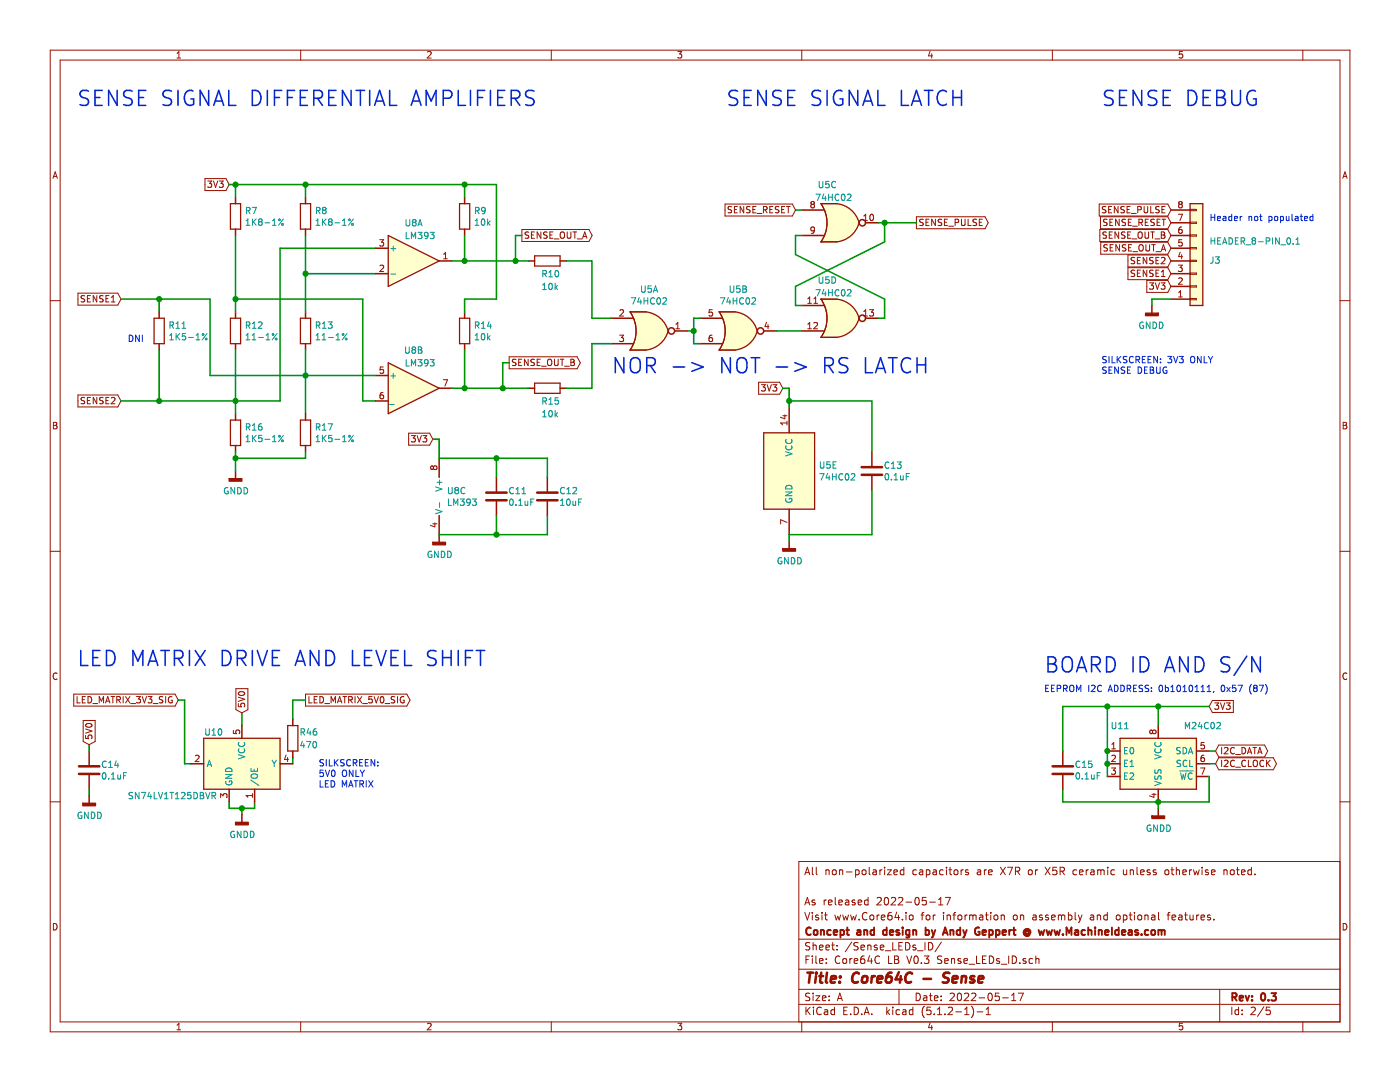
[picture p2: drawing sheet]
EESchema Schematic File Version 4
LIBS:Core64c LB V0.3-cache
EELAYER 29 0
EELAYER END
$Descr A 11000 8500
encoding utf-8
Sheet 2 5
Title "Core64C - Sense"
Date "2022-05-17"
Rev "0.3"
Comp "Concept and design by Andy Geppert @ www.MachineIdeas.com"
Comment1 "Visit www.Core64.io for information on assembly and optional features."
Comment2 "As released 2022-05-17"
Comment3 ""
Comment4 "All non-polarized capacitors are X7R or X5R ceramic unless otherwise noted."
$EndDescr
Text Notes 600  850  0    118  ~ 0
SENSE SIGNAL DIFFERENTIAL AMPLIFIERS
Text GLabel 950  2350 0    50   Input ~ 0
SENSE1
Text GLabel 950  3150 0    50   Input ~ 0
SENSE2
$Comp
L Device:R R7
U 1 1
P 1850 1700
F 0 "R7" H 1920 1746 50  0000 L CNN
F 1 "1K8-1%" H 1920 1655 50  0000 L CNN
F 2 "Resistor_SMD:R_0805_2012Metric" V 1780 1700 50  0001 C CNN
F 3 "~" H 1850 1700 50  0001 C CNN
F 4 "C17398" H 1850 1700 50  0001 C CNN "LCSC"
F 5 "yes" H 1850 1700 50  0001 C CNN "Populate"
F 6 "Resistor_SMD:R_0805_2012Metric" H 1850 1700 50  0001 C CNN "Description"
	1    1850 1700
	1    0    0    -1  
$EndComp
$Comp
L Device:R R8
U 1 1
P 2400 1700
F 0 "R8" H 2470 1746 50  0000 L CNN
F 1 "1K8-1%" H 2470 1655 50  0000 L CNN
F 2 "Resistor_SMD:R_0805_2012Metric" V 2330 1700 50  0001 C CNN
F 3 "~" H 2400 1700 50  0001 C CNN
F 4 "C17398" H 2400 1700 50  0001 C CNN "LCSC"
F 5 "yes" H 2400 1700 50  0001 C CNN "Populate"
F 6 "Resistor_SMD:R_0805_2012Metric" H 2400 1700 50  0001 C CNN "Description"
	1    2400 1700
	1    0    0    -1  
$EndComp
$Comp
L Device:R R12
U 1 1
P 1850 2600
F 0 "R12" H 1920 2646 50  0000 L CNN
F 1 "11-1%" H 1920 2555 50  0000 L CNN
F 2 "Resistor_SMD:R_0805_2012Metric" V 1780 2600 50  0001 C CNN
F 3 "~" H 1850 2600 50  0001 C CNN
F 4 "C17430" H 1850 2600 50  0001 C CNN "LCSC"
F 5 "yes" H 1850 2600 50  0001 C CNN "Populate"
F 6 "Resistor_SMD:R_0805_2012Metric" H 1850 2600 50  0001 C CNN "Description"
	1    1850 2600
	1    0    0    -1  
$EndComp
$Comp
L Device:R R13
U 1 1
P 2400 2600
F 0 "R13" H 2470 2646 50  0000 L CNN
F 1 "11-1%" H 2470 2555 50  0000 L CNN
F 2 "Resistor_SMD:R_0805_2012Metric" V 2330 2600 50  0001 C CNN
F 3 "~" H 2400 2600 50  0001 C CNN
F 4 "C17430" H 2400 2600 50  0001 C CNN "LCSC"
F 5 "yes" H 2400 2600 50  0001 C CNN "Populate"
F 6 "Resistor_SMD:R_0805_2012Metric" H 2400 2600 50  0001 C CNN "Description"
	1    2400 2600
	1    0    0    -1  
$EndComp
$Comp
L Device:R R16
U 1 1
P 1850 3400
F 0 "R16" H 1920 3446 50  0000 L CNN
F 1 "1K5-1%" H 1920 3355 50  0000 L CNN
F 2 "Resistor_SMD:R_0805_2012Metric" V 1780 3400 50  0001 C CNN
F 3 "~" H 1850 3400 50  0001 C CNN
F 4 "C4310" H 1850 3400 50  0001 C CNN "LCSC"
F 5 "yes" H 1850 3400 50  0001 C CNN "Populate"
F 6 "Resistor_SMD:R_0805_2012Metric" H 1850 3400 50  0001 C CNN "Description"
	1    1850 3400
	1    0    0    -1  
$EndComp
Wire Wire Line
	1850 1850 1850 2350
Wire Wire Line
	1850 2750 1850 3150
Wire Wire Line
	2400 2750 2400 2950
Wire Wire Line
	2400 1850 2400 2150
$Comp
L power:GNDD #PWR0112
U 1 1
P 1850 3700
F 0 "#PWR0112" H 1850 3450 50  0001 C CNN
F 1 "GNDD" H 1854 3545 50  0000 C CNN
F 2 "" H 1850 3700 50  0001 C CNN
F 3 "" H 1850 3700 50  0001 C CNN
	1    1850 3700
	1    0    0    -1  
$EndComp
Wire Wire Line
	950  2350 1250 2350
Wire Wire Line
	1650 2350 1650 2950
Wire Wire Line
	1650 2950 2400 2950
Connection ~ 2400 2950
Wire Wire Line
	2400 2950 2400 3250
Wire Wire Line
	950  3150 1250 3150
Connection ~ 1850 3150
Wire Wire Line
	1850 3150 1850 3250
Wire Wire Line
	2400 2150 2950 2150
Connection ~ 2400 2150
Wire Wire Line
	2400 2150 2400 2450
Wire Wire Line
	2950 1950 2200 1950
Wire Wire Line
	2200 1950 2200 3150
Wire Wire Line
	2200 3150 1850 3150
Wire Wire Line
	2850 3150 2950 3150
Wire Wire Line
	1850 2350 2850 2350
Connection ~ 1850 2350
Wire Wire Line
	1850 2350 1850 2450
$Comp
L Comparator:LM393 U8
U 2 1
P 3250 3050
F 0 "U8" H 3250 3350 50  0000 C CNN
F 1 "LM393" H 3300 3250 50  0000 C CNN
F 2 "Digikey:SOIC-8_W3.9mm" H 3250 3050 50  0001 C CNN
F 3 "http://www.ti.com/lit/ds/symlink/lm393-n.pdf" H 3250 3050 50  0001 C CNN
F 4 "C7955" H 3250 3050 50  0001 C CNN "LCSC"
F 5 "yes" H 3250 3050 50  0001 C CNN "Populate"
	2    3250 3050
	1    0    0    -1  
$EndComp
$Comp
L Comparator:LM393 U8
U 3 1
P 3550 3900
F 0 "U8" H 3508 3946 50  0000 L CNN
F 1 "LM393" H 3508 3855 50  0000 L CNN
F 2 "Digikey:SOIC-8_W3.9mm" H 3550 3900 50  0001 C CNN
F 3 "http://www.ti.com/lit/ds/symlink/lm393-n.pdf" H 3550 3900 50  0001 C CNN
F 4 "C7955" H 3550 3900 50  0001 C CNN "LCSC"
F 5 "yes" H 3550 3900 50  0001 C CNN "Populate"
	3    3550 3900
	1    0    0    -1  
$EndComp
$Comp
L power:GNDD #PWR0114
U 1 1
P 3450 4200
F 0 "#PWR0114" H 3450 3950 50  0001 C CNN
F 1 "GNDD" H 3454 4045 50  0000 C CNN
F 2 "" H 3450 4200 50  0001 C CNN
F 3 "" H 3450 4200 50  0001 C CNN
	1    3450 4200
	1    0    0    -1  
$EndComp
$Comp
L Device:R R9
U 1 1
P 3650 1700
F 0 "R9" H 3720 1746 50  0000 L CNN
F 1 "10k" H 3720 1655 50  0000 L CNN
F 2 "Resistor_SMD:R_0805_2012Metric" V 3580 1700 50  0001 C CNN
F 3 "~" H 3650 1700 50  0001 C CNN
F 4 "C17414" H 3650 1700 50  0001 C CNN "LCSC"
F 5 "yes" H 3650 1700 50  0001 C CNN "Populate"
F 6 "Resistor_SMD:R_0805_2012Metric" H 3650 1700 50  0001 C CNN "Description"
	1    3650 1700
	1    0    0    -1  
$EndComp
Wire Wire Line
	3550 2050 3650 2050
Wire Wire Line
	3650 1850 3650 2050
Wire Wire Line
	1250 2450 1250 2350
Connection ~ 1250 2350
Wire Wire Line
	1250 2350 1650 2350
Wire Wire Line
	1250 2750 1250 3150
Connection ~ 1250 3150
$Comp
L Device:R R11
U 1 1
P 1250 2600
F 0 "R11" H 1320 2646 50  0000 L CNN
F 1 "1K5-1%" H 1320 2555 50  0000 L CNN
F 2 "Resistor_SMD:R_0805_2012Metric" V 1180 2600 50  0001 C CNN
F 3 "~" H 1250 2600 50  0001 C CNN
F 4 "C4310" H 1250 2600 50  0001 C CNN "LCSC"
F 5 "yes" H 1250 2600 50  0001 C CNN "Populate"
F 6 "Resistor_SMD:R_0805_2012Metric" H 1250 2600 50  0001 C CNN "Description"
	1    1250 2600
	1    0    0    -1  
$EndComp
Wire Wire Line
	2850 2350 2850 3150
Connection ~ 3650 2050
Wire Wire Line
	3550 3050 3650 3050
$Comp
L Device:R R14
U 1 1
P 3650 2600
F 0 "R14" H 3720 2646 50  0000 L CNN
F 1 "10k" H 3720 2555 50  0000 L CNN
F 2 "Resistor_SMD:R_0805_2012Metric" V 3580 2600 50  0001 C CNN
F 3 "~" H 3650 2600 50  0001 C CNN
F 4 "C17414" H 3650 2600 50  0001 C CNN "LCSC"
F 5 "yes" H 3650 2600 50  0001 C CNN "Populate"
F 6 "Resistor_SMD:R_0805_2012Metric" H 3650 2600 50  0001 C CNN "Description"
	1    3650 2600
	1    0    0    -1  
$EndComp
Wire Wire Line
	3650 2750 3650 3050
Connection ~ 3650 3050
Wire Wire Line
	3650 3050 3950 3050
Wire Wire Line
	3650 2050 4050 2050
$Comp
L Device:R R15
U 1 1
P 4300 3050
F 0 "R15" V 4400 3000 50  0000 L CNN
F 1 "10k" V 4500 3000 50  0000 L CNN
F 2 "Resistor_SMD:R_0805_2012Metric" V 4230 3050 50  0001 C CNN
F 3 "~" H 4300 3050 50  0001 C CNN
F 4 "C17414" H 4300 3050 50  0001 C CNN "LCSC"
F 5 "yes" H 4300 3050 50  0001 C CNN "Populate"
F 6 "Resistor_SMD:R_0805_2012Metric" H 4300 3050 50  0001 C CNN "Description"
	1    4300 3050
	0    1    1    0   
$EndComp
$Comp
L Device:R R10
U 1 1
P 4300 2050
F 0 "R10" V 4400 2000 50  0000 L CNN
F 1 "10k" V 4500 2000 50  0000 L CNN
F 2 "Resistor_SMD:R_0805_2012Metric" V 4230 2050 50  0001 C CNN
F 3 "~" H 4300 2050 50  0001 C CNN
F 4 "C17414" H 4300 2050 50  0001 C CNN "LCSC"
F 5 "yes" H 4300 2050 50  0001 C CNN "Populate"
F 6 "Resistor_SMD:R_0805_2012Metric" H 4300 2050 50  0001 C CNN "Description"
	1    4300 2050
	0    1    1    0   
$EndComp
Wire Wire Line
	4050 1850 4050 2050
Connection ~ 4050 2050
Wire Wire Line
	4050 2050 4150 2050
Wire Wire Line
	3950 2850 3950 3050
Connection ~ 3950 3050
Wire Wire Line
	3950 3050 4150 3050
Wire Wire Line
	2400 2950 2950 2950
Text Notes 1000 2700 0    50   ~ 0
DNI
$Comp
L Device:C C11
U 1 1
P 3900 3900
F 0 "C11" H 3991 3946 50  0000 L CNN
F 1 "0.1uF" H 3991 3855 50  0000 L CNN
F 2 "Capacitor_SMD:C_0805_2012Metric" H 3900 3900 50  0001 C CNN
F 3 "~" H 3900 3900 50  0001 C CNN
F 4 "C28233" H 3900 3900 50  0001 C CNN "LCSC"
F 5 "yes" H 3900 3900 50  0001 C CNN "Populate"
	1    3900 3900
	1    0    0    -1  
$EndComp
$Comp
L Device:C C12
U 1 1
P 4300 3900
F 0 "C12" H 4391 3946 50  0000 L CNN
F 1 "10uF" H 4391 3855 50  0000 L CNN
F 2 "Capacitor_SMD:C_0805_2012Metric" H 4300 3900 50  0001 C CNN
F 3 "~" H 4300 3900 50  0001 C CNN
F 4 "C17024" H 4300 3900 50  0001 C CNN "LCSC"
F 5 "yes" H 4300 3900 50  0001 C CNN "Populate"
	1    4300 3900
	1    0    0    -1  
$EndComp
Wire Wire Line
	4300 3600 4300 3750
Wire Wire Line
	3450 3600 3900 3600
Wire Wire Line
	3900 3600 3900 3750
Connection ~ 3900 3600
Wire Wire Line
	3900 3600 4300 3600
Wire Wire Line
	3450 4200 3900 4200
Wire Wire Line
	4300 4200 4300 4050
Wire Wire Line
	3900 4050 3900 4200
Connection ~ 3900 4200
Wire Wire Line
	3900 4200 4300 4200
Text Notes 5700 850  0    118  ~ 0
SENSE SIGNAL LATCH
Text GLabel 7200 1750 2    50   Output ~ 0
SENSE_PULSE
$Comp
L 74xx:74HC02 U5
U 1 1
P 5100 2600
F 0 "U5" H 5100 2929 50  0000 C CNN
F 1 "74HC02" H 5100 2836 50  0000 C CNN
F 2 "Package_SO:SOIC-14_3.9x8.7mm_P1.27mm" H 5100 2600 50  0001 C CNN
F 3 "http://www.ti.com/lit/gpn/sn74hc02" H 5100 2600 50  0001 C CNN
F 4 "C350559" H 5100 2600 50  0001 C CNN "LCSC"
F 5 "yes" H 5100 2600 50  0001 C CNN "Populate"
	1    5100 2600
	1    0    0    -1  
$EndComp
$Comp
L 74xx:74HC02 U5
U 2 1
P 5800 2600
F 0 "U5" H 5800 2929 50  0000 C CNN
F 1 "74HC02" H 5800 2836 50  0000 C CNN
F 2 "Package_SO:SOIC-14_3.9x8.7mm_P1.27mm" H 5800 2600 50  0001 C CNN
F 3 "http://www.ti.com/lit/gpn/sn74hc02" H 5800 2600 50  0001 C CNN
F 4 "C350559" H 5800 2600 50  0001 C CNN "LCSC"
F 5 "yes" H 5800 2600 50  0001 C CNN "Populate"
	2    5800 2600
	1    0    0    -1  
$EndComp
$Comp
L 74xx:74HC02 U5
U 3 1
P 6600 1750
F 0 "U5" H 6500 2050 50  0000 C CNN
F 1 "74HC02" H 6550 1950 50  0000 C CNN
F 2 "Package_SO:SOIC-14_3.9x8.7mm_P1.27mm" H 6600 1750 50  0001 C CNN
F 3 "http://www.ti.com/lit/gpn/sn74hc02" H 6600 1750 50  0001 C CNN
F 4 "C350559" H 6600 1750 50  0001 C CNN "LCSC"
F 5 "yes" H 6600 1750 50  0001 C CNN "Populate"
	3    6600 1750
	1    0    0    -1  
$EndComp
$Comp
L 74xx:74HC02 U5
U 4 1
P 6600 2500
F 0 "U5" H 6500 2800 50  0000 C CNN
F 1 "74HC02" H 6550 2700 50  0000 C CNN
F 2 "Package_SO:SOIC-14_3.9x8.7mm_P1.27mm" H 6600 2500 50  0001 C CNN
F 3 "http://www.ti.com/lit/gpn/sn74hc02" H 6600 2500 50  0001 C CNN
F 4 "C350559" H 6600 2500 50  0001 C CNN "LCSC"
F 5 "yes" H 6600 2500 50  0001 C CNN "Populate"
	4    6600 2500
	1    0    0    -1  
$EndComp
$Comp
L 74xx:74HC02 U5
U 5 1
P 6200 3700
F 0 "U5" H 6430 3747 50  0000 L CNN
F 1 "74HC02" H 6430 3654 50  0000 L CNN
F 2 "Package_SO:SOIC-14_3.9x8.7mm_P1.27mm" H 6200 3700 50  0001 C CNN
F 3 "http://www.ti.com/lit/gpn/sn74hc02" H 6200 3700 50  0001 C CNN
F 4 "C350559" H 6200 3700 50  0001 C CNN "LCSC"
F 5 "yes" H 6200 3700 50  0001 C CNN "Populate"
	5    6200 3700
	1    0    0    -1  
$EndComp
Wire Wire Line
	4650 2050 4650 2500
Wire Wire Line
	4650 2500 4800 2500
Wire Wire Line
	4450 2050 4650 2050
Wire Wire Line
	4800 2700 4650 2700
Wire Wire Line
	4650 2700 4650 3050
Wire Wire Line
	4450 3050 4650 3050
Wire Wire Line
	5400 2600 5450 2600
Wire Wire Line
	5450 2600 5450 2500
Wire Wire Line
	5450 2500 5500 2500
Wire Wire Line
	5450 2600 5450 2700
Wire Wire Line
	5450 2700 5500 2700
Connection ~ 5450 2600
Wire Wire Line
	6900 1750 6950 1750
Wire Wire Line
	6950 1900 6250 2250
Wire Wire Line
	6250 2250 6250 2400
Wire Wire Line
	6250 2400 6300 2400
Wire Wire Line
	6950 1750 6950 1900
Connection ~ 6950 1750
Wire Wire Line
	6250 1650 6300 1650
Wire Wire Line
	6900 2500 6950 2500
Wire Wire Line
	6950 2500 6950 2350
Wire Wire Line
	6950 2350 6250 2000
Wire Wire Line
	6250 2000 6250 1850
Wire Wire Line
	6250 1850 6300 1850
Text GLabel 6250 1650 0    50   Input ~ 0
SENSE_RESET
Wire Wire Line
	6100 2600 6300 2600
$Comp
L Device:C C13
U 1 1
P 6850 3700
F 0 "C13" H 6941 3746 50  0000 L CNN
F 1 "0.1uF" H 6941 3655 50  0000 L CNN
F 2 "Capacitor_SMD:C_0805_2012Metric" H 6850 3700 50  0001 C CNN
F 3 "~" H 6850 3700 50  0001 C CNN
F 4 "C28233" H 6850 3700 50  0001 C CNN "LCSC"
F 5 "yes" H 6850 3700 50  0001 C CNN "Populate"
	1    6850 3700
	1    0    0    -1  
$EndComp
Text GLabel 1800 1450 0    50   Input ~ 0
3V3
Text GLabel 3400 3450 0    50   Input ~ 0
3V3
Wire Wire Line
	1850 1450 1850 1550
Wire Wire Line
	2400 1550 2400 1450
Wire Wire Line
	3650 1550 3650 1450
Wire Wire Line
	3650 2350 3650 2450
Wire Wire Line
	3450 3600 3450 3450
Wire Wire Line
	6850 3150 6850 3550
Wire Wire Line
	6850 3850 6850 4200
Wire Wire Line
	6850 4200 6200 4200
$Comp
L power:GNDD #PWR0116
U 1 1
P 6200 4250
F 0 "#PWR0116" H 6200 4000 50  0001 C CNN
F 1 "GNDD" H 6204 4095 50  0000 C CNN
F 2 "" H 6200 4250 50  0001 C CNN
F 3 "" H 6200 4250 50  0001 C CNN
	1    6200 4250
	1    0    0    -1  
$EndComp
Text GLabel 6150 3050 0    50   Input ~ 0
3V3
Wire Wire Line
	6200 3050 6200 3150
Connection ~ 6200 3150
Wire Wire Line
	6200 3150 6850 3150
Wire Wire Line
	6200 3050 6150 3050
Wire Wire Line
	6200 4250 6200 4200
Wire Wire Line
	6200 3150 6200 3200
Wire Wire Line
	3450 3450 3400 3450
Wire Wire Line
	1800 1450 1850 1450
Wire Wire Line
	2400 1450 1850 1450
$Comp
L Connector_Generic:Conn_01x08 J3
U 1 1
P 9400 2050
F 0 "J3" H 9500 2050 50  0000 L CNN
F 1 "HEADER_8-PIN_0.1" H 9500 1900 50  0000 L CNN
F 2 "Connector_PinSocket_2.54mm:PinSocket_1x08_P2.54mm_Vertical" H 9400 2050 50  0001 C CNN
F 3 "~" H 9400 2050 50  0001 C CNN
F 4 "DNP" H 9400 2050 50  0001 C CNN "Populate"
F 5 "Yes" H 9400 2050 50  0001 C CNN "User Optional"
	1    9400 2050
	1    0    0    1   
$EndComp
Text Notes 8650 850  0    118  ~ 0
SENSE DEBUG
Text GLabel 9200 1750 0    50   Input ~ 0
SENSE_RESET
Text GLabel 9200 1650 0    50   Input ~ 0
SENSE_PULSE
Text GLabel 9200 2250 0    50   Input ~ 0
3V3
$Comp
L power:GNDD #PWR0117
U 1 1
P 9050 2400
F 0 "#PWR0117" H 9050 2150 50  0001 C CNN
F 1 "GNDD" H 9054 2245 50  0000 C CNN
F 2 "" H 9050 2400 50  0001 C CNN
F 3 "" H 9050 2400 50  0001 C CNN
	1    9050 2400
	-1   0    0    -1  
$EndComp
Text GLabel 9200 2150 0    50   Input ~ 0
SENSE1
Text GLabel 9200 2050 0    50   Input ~ 0
SENSE2
Wire Wire Line
	1250 3150 1850 3150
Text GLabel 4000 2850 2    50   Output ~ 0
SENSE_OUT_B
Text GLabel 9200 1850 0    50   Input ~ 0
SENSE_OUT_B
Text GLabel 9200 1950 0    50   Input ~ 0
SENSE_OUT_A
Text GLabel 4100 1850 2    50   Output ~ 0
SENSE_OUT_A
Wire Wire Line
	4050 1850 4100 1850
Wire Wire Line
	3950 2850 4000 2850
Wire Wire Line
	9050 2400 9050 2350
Wire Wire Line
	9050 2350 9200 2350
Wire Wire Line
	6950 1750 7200 1750
Connection ~ 1850 1450
Connection ~ 2400 1450
$Comp
L Device:R R17
U 1 1
P 2400 3400
F 0 "R17" H 2470 3446 50  0000 L CNN
F 1 "1K5-1%" H 2470 3355 50  0000 L CNN
F 2 "Resistor_SMD:R_0805_2012Metric" V 2330 3400 50  0001 C CNN
F 3 "~" H 2400 3400 50  0001 C CNN
F 4 "C4310" H 2400 3400 50  0001 C CNN "LCSC"
F 5 "yes" H 2400 3400 50  0001 C CNN "Populate"
F 6 "Resistor_SMD:R_0805_2012Metric" H 2400 3400 50  0001 C CNN "Description"
	1    2400 3400
	1    0    0    -1  
$EndComp
Wire Wire Line
	1850 3550 1850 3600
Wire Wire Line
	2400 3550 2400 3600
Wire Wire Line
	2400 3600 1850 3600
Connection ~ 1850 3600
Wire Wire Line
	1850 3600 1850 3700
Wire Wire Line
	2400 1450 3650 1450
Wire Wire Line
	3650 2350 3900 2350
Wire Wire Line
	3900 2350 3900 1450
Wire Wire Line
	3900 1450 3650 1450
Connection ~ 3650 1450
Text Notes 8650 2950 0    50   ~ 0
SILKSCREEN: 3V3 ONLY\nSENSE DEBUG
Text Notes 4800 2950 0    118  ~ 0
NOR -> NOT -> RS LATCH
Text GLabel 2400 5500 2    50   Output ~ 0
LED_MATRIX_5V0_SIG
Wire Wire Line
	2300 5500 2400 5500
Text GLabel 1400 5500 0    50   Input ~ 0
LED_MATRIX_3V3_SIG
Wire Wire Line
	1450 6000 1500 6000
Wire Wire Line
	1900 5700 1900 5600
Wire Wire Line
	1800 6300 1800 6350
Wire Wire Line
	1800 6350 1900 6350
Wire Wire Line
	2000 6300 2000 6350
Wire Wire Line
	2000 6350 1900 6350
Connection ~ 1900 6350
Text Notes 600  5250 0    118  ~ 0
LED MATRIX DRIVE AND LEVEL SHIFT
Wire Wire Line
	2300 6000 2300 5950
$Comp
L Device:C C?
U 1 1
P 700 6050
AR Path="/5E755787/5F7F821A" Ref="C?"  Part="1" 
AR Path="/5E755AC8/5D2551FF/5F7F821A" Ref="C?"  Part="1" 
AR Path="/5EA63449/5F7F821A" Ref="C?"  Part="1" 
AR Path="/5F7F821A" Ref="C?"  Part="1" 
AR Path="/5E75D6AB/5F7F821A" Ref="C14"  Part="1" 
F 0 "C14" H 791 6096 50  0000 L CNN
F 1 "0.1uF" H 791 6005 50  0000 L CNN
F 2 "Capacitor_SMD:C_0805_2012Metric" H 700 6050 50  0001 C CNN
F 3 "~" H 700 6050 50  0001 C CNN
F 4 "C28233" H 700 6050 50  0001 C CNN "LCSC"
F 5 "yes" H 700 6050 50  0001 C CNN "Populate"
	1    700  6050
	1    0    0    -1  
$EndComp
Wire Wire Line
	700  5900 700  5850
Wire Wire Line
	700  6250 700  6200
Text GLabel 1900 5600 1    50   Input ~ 0
5V0
Text GLabel 700  5850 1    50   Input ~ 0
5V0
Wire Wire Line
	1400 5500 1450 5500
Wire Wire Line
	1450 5500 1450 6000
Wire Wire Line
	1900 6400 1900 6350
Wire Wire Line
	2300 5650 2300 5500
Text Notes 2500 6200 0    50   ~ 0
SILKSCREEN: \n5V0 ONLY\nLED MATRIX
$Comp
L Logic_LevelTranslator:SN74LV1T125DBVR U?
U 1 1
P 1900 6000
AR Path="/5F7F8254" Ref="U?"  Part="1" 
AR Path="/5E75D6AB/5F7F8254" Ref="U10"  Part="1" 
F 0 "U10" H 1600 6250 50  0000 L CNN
F 1 "SN74LV1T125DBVR" H 1000 5750 50  0000 L CNN
F 2 "Package_TO_SOT_SMD:SOT-23-5" H 1900 5300 50  0001 C CNN
F 3 "http://www.ti.com/lit/ds/symlink/sn74lv1t125.pdf" H 1900 5400 50  0001 C CNN
F 4 "C473338" H 1900 6000 50  0001 C CNN "LCSC"
F 5 "yes" H 1900 6000 50  0001 C CNN "Populate"
	1    1900 6000
	1    0    0    -1  
$EndComp
$Comp
L Device:R R?
U 1 1
P 2300 5800
AR Path="/5E755787/5F7F825A" Ref="R?"  Part="1" 
AR Path="/5E755AC8/5D2551FF/5F7F825A" Ref="R?"  Part="1" 
AR Path="/5F7F825A" Ref="R?"  Part="1" 
AR Path="/5E75D6AB/5F7F825A" Ref="R46"  Part="1" 
F 0 "R46" H 2350 5850 50  0000 L CNN
F 1 "470" H 2350 5750 50  0000 L CNN
F 2 "Resistor_SMD:R_0805_2012Metric" V 2230 5800 50  0001 C CNN
F 3 "~" H 2300 5800 50  0001 C CNN
F 4 "C17710" H 2300 5800 50  0001 C CNN "LCSC"
F 5 "yes" H 2300 5800 50  0001 C CNN "Populate"
F 6 "Resistor_SMD:R_0805_2012Metric" H 2300 5800 50  0001 C CNN "Description"
	1    2300 5800
	1    0    0    -1  
$EndComp
Text Notes 8200 5300 0    118  ~ 0
BOARD ID AND S/N
$Comp
L Memory_EEPROM:M24C01-RMN U?
U 1 1
P 9100 6000
AR Path="/5F823906" Ref="U?"  Part="1" 
AR Path="/5EA63449/5F823906" Ref="U?"  Part="1" 
AR Path="/5E75D6AB/5F823906" Ref="U11"  Part="1" 
F 0 "U11" H 8800 6300 50  0000 C CNN
F 1 "M24C02" H 9450 6300 50  0000 C CNN
F 2 "Package_SO:SOIC-8_3.9x4.9mm_P1.27mm" H 9100 6350 50  0001 C CNN
F 3 "http://www.st.com/content/ccc/resource/technical/document/datasheet/b0/d8/50/40/5a/85/49/6f/DM00071904.pdf/files/DM00071904.pdf/jcr:content/translations/en.DM00071904.pdf" H 9150 5500 50  0001 C CNN
F 4 "C7562" H 9100 6000 50  0001 C CNN "LCSC"
F 5 "yes" H 9100 6000 50  0001 C CNN "Populate"
	1    9100 6000
	1    0    0    -1  
$EndComp
Text GLabel 9550 5900 2    50   BiDi ~ 0
I2C_DATA
Text GLabel 9550 6000 2    50   BiDi ~ 0
I2C_CLOCK
Text GLabel 9500 5550 2    50   Input ~ 0
3V3
$Comp
L power:GNDD #PWR?
U 1 1
P 9100 6350
AR Path="/5EA63449/5F82390F" Ref="#PWR?"  Part="1" 
AR Path="/5F82390F" Ref="#PWR?"  Part="1" 
AR Path="/5E75D6AB/5F82390F" Ref="#PWR0123"  Part="1" 
F 0 "#PWR0123" H 9100 6100 50  0001 C CNN
F 1 "GNDD" H 9104 6194 50  0000 C CNN
F 2 "" H 9100 6350 50  0001 C CNN
F 3 "" H 9100 6350 50  0001 C CNN
	1    9100 6350
	1    0    0    -1  
$EndComp
Wire Wire Line
	8700 5900 8700 6000
Connection ~ 8700 6000
Wire Wire Line
	8700 6000 8700 6100
Wire Wire Line
	9100 6300 9100 6350
Connection ~ 9100 6300
Wire Wire Line
	9500 6100 9500 6300
Wire Wire Line
	9500 6300 9100 6300
Wire Wire Line
	9100 5700 9100 5550
Wire Wire Line
	9100 5550 9500 5550
$Comp
L Device:C C?
U 1 1
P 8350 6050
AR Path="/5E755787/5F82391E" Ref="C?"  Part="1" 
AR Path="/5E755AC8/5D2551FF/5F82391E" Ref="C?"  Part="1" 
AR Path="/5EA63449/5F82391E" Ref="C?"  Part="1" 
AR Path="/5F82391E" Ref="C?"  Part="1" 
AR Path="/5E75D6AB/5F82391E" Ref="C15"  Part="1" 
F 0 "C15" H 8441 6096 50  0000 L CNN
F 1 "0.1uF" H 8441 6005 50  0000 L CNN
F 2 "Capacitor_SMD:C_0805_2012Metric" H 8350 6050 50  0001 C CNN
F 3 "~" H 8350 6050 50  0001 C CNN
F 4 "C28233" H 8350 6050 50  0001 C CNN "LCSC"
F 5 "yes" H 8350 6050 50  0001 C CNN "Populate"
	1    8350 6050
	1    0    0    -1  
$EndComp
Wire Wire Line
	9100 5550 8700 5550
Wire Wire Line
	8350 5550 8350 5900
Connection ~ 9100 5550
Wire Wire Line
	8350 6200 8350 6300
Text Notes 8200 5450 0    50   ~ 0
EEPROM I2C ADDRESS: 0b1010111, 0x57 (87)
Wire Wire Line
	8350 6300 9100 6300
Wire Wire Line
	8700 5900 8700 5550
Connection ~ 8700 5900
Connection ~ 8700 5550
Wire Wire Line
	8700 5550 8350 5550
Text Notes 9500 1750 0    50   ~ 0
Header not populated
$Comp
L power:GNDD #PWR0120
U 1 1
P 1900 6400
F 0 "#PWR0120" H 1900 6150 50  0001 C CNN
F 1 "GNDD" H 1904 6245 50  0000 C CNN
F 2 "" H 1900 6400 50  0001 C CNN
F 3 "" H 1900 6400 50  0001 C CNN
	1    1900 6400
	1    0    0    -1  
$EndComp
$Comp
L power:GNDD #PWR0122
U 1 1
P 700 6250
F 0 "#PWR0122" H 700 6000 50  0001 C CNN
F 1 "GNDD" H 704 6095 50  0000 C CNN
F 2 "" H 700 6250 50  0001 C CNN
F 3 "" H 700 6250 50  0001 C CNN
	1    700  6250
	1    0    0    -1  
$EndComp
Wire Wire Line
	9500 5900 9550 5900
Wire Wire Line
	9500 6000 9550 6000
$Comp
L Comparator:LM393 U?
U 1 1
P 3250 2050
AR Path="/5D3DC9EC" Ref="U?"  Part="1" 
AR Path="/5D2551FF/5D3DC9EC" Ref="U3"  Part="1" 
AR Path="/5E755787/5D3DC9EC" Ref="U?"  Part="1" 
AR Path="/5E75D6AB/5D3DC9EC" Ref="U8"  Part="1" 
F 0 "U8" H 3250 2350 50  0000 C CNN
F 1 "LM393" H 3300 2250 50  0000 C CNN
F 2 "Digikey:SOIC-8_W3.9mm" H 3250 2050 50  0001 C CNN
F 3 "http://www.ti.com/lit/ds/symlink/lm393-n.pdf" H 3250 2050 50  0001 C CNN
F 4 "C7955" H 3250 2050 50  0001 C CNN "LCSC"
F 5 "yes" H 3250 2050 50  0001 C CNN "Populate"
	1    3250 2050
	1    0    0    -1  
$EndComp
$EndSCHEMATC
